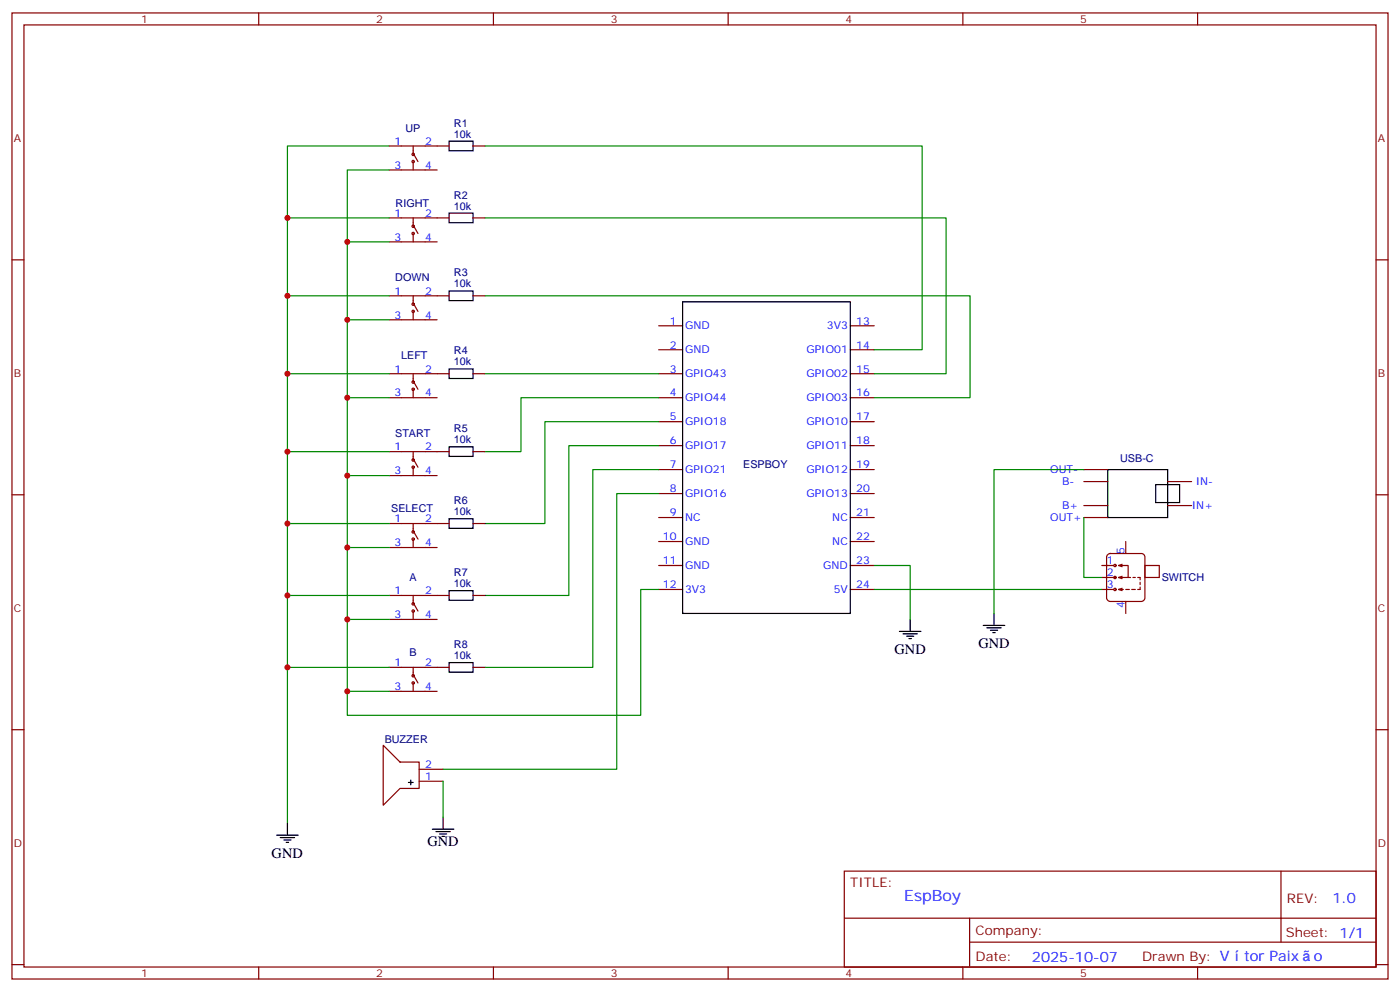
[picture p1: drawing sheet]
<svg xmlns="http://www.w3.org/2000/svg" width="412mm" height="292mm" viewBox="0 0 412 292" stroke-linecap="round" stroke-linejoin="round" font-family="sans-serif">
<g fill="none" stroke="#870000" stroke-width=".35">
<path d="M3.5 3.8h405.4v284.3h-405.4zM7.1 7.3h398.2v277.3h-398.2zM76.2 3.8v3.5M145.3 3.8v3.5M214.5 3.8v3.5M283.6 3.8v3.5M352.8 3.8v3.5M114.7 43h17.6M114.7 50h14.1M121.7 43v2.4M121.7 47.6v2.4M121.7 45.1l1.4 2.5"/>
<path d="M139.3 43h3.6M3.5 76.5h3.6M114.7 64.1h17.6M114.7 71.2h14.1M121.7 64.1v2.5M121.7 68.7v2.5M121.7 66.3l1.4 2.4M139.3 64.1h3.6M405.3 76.5h3.6M114.7 87.1h17.6M114.7 94.1h14.1M121.7 87.1v2.4"/>
<path d="M121.7 91.7v2.4M121.7 89.2l1.4 2.5M139.3 87.1h3.6M194 95.9h7.1M250.5 95.9h7M114.7 110h17.6M114.7 117.1h14.1M121.7 110v2.5M121.7 114.6v2.5M121.7 112.1l1.4 2.5M139.3 110h3.6M194 110h7.1"/>
<path d="M194 117.1h7.1M194 102.9h7.1M250.5 110h7M250.5 117.1h7M250.5 102.9h7M114.7 132.9h17.6M114.7 140h14.1M121.7 132.9v2.5M121.7 137.5v2.5M121.7 135l1.4 2.5M139.3 132.9h3.6M194 138.2h7.1"/>
<path d="M194 124.1h7.1M194 131.2h7.1M250.5 138.2h7M250.5 124.1h7M250.5 131.2h7M319.3 138.2h7M3.5 145.6h3.6M114.7 154.1h17.6M121.7 154.1v2.5M121.7 158.7v2.4M121.7 156.2l1.4 2.5M139.3 154.1h3.6"/>
<path d="M194 152.3h7.1M194 145.3h7.1M194 159.4h7.1M250.5 152.3h7M250.5 145.3h7M250.5 159.4h7M319.3 148.8h7M319.3 141.7h7M319.3 152.3h7M331.6 159.4v3.5M344 148.8h7M344 141.7h7"/>
<path d="M405.3 145.6h3.6M114.7 161.1h14.1M114.7 175.3h17.6M121.7 175.3v2.4M121.7 179.8v2.5M121.7 177.4l1.4 2.4M139.3 175.3h3.6M194 166.4h7.1M194 173.5h7.1M250.5 166.4h7M250.5 173.5h7M324.6 166.4h3.5"/>
<path d="M324.6 173.5h3.5M324.6 170h4.2M326.2 163.3l.8-.4h9.2l.9 .4 .2 .7v12l-.5 .8-.6 .2h-9.2l-.8-.5-.2-.5v-12zM329.5 166.4h2.8v3.6h-2.8M329.5 173.5h1.4M329.5 173.5l1.1 .3M329.5 170l1.1 .3M329.5 166.4l1.1 .4M330.6 173.1l-1.1 .4M330.6 169.6l-1.1 .4M330.6 166.1l-1.1 .3M331.6 173.5h1.1"/>
<path d="M331.6 177v3.6M332.3 170h.7M333.4 173.5h1M333.7 170h.7M335.1 170h.7v.7M335.8 172.8v.7h-.7M335.8 171.4v.7M337.3 166.4h4.2v3.6h-4.2zM114.7 182.3h14.1M114.7 196.4h17.6M121.7 196.4v2.5M121.7 198.5l1.4 2.5"/>
<path d="M139.3 196.4h3.6M3.5 214.8h3.6M112.9 219.4l4.9 4.9h5.7v7.8h-5.7l-4.9 4.9zM114.7 203.5h14.1M121.7 201v2.5M405.3 214.8h3.6M123.5 226.4h7M123.5 229.9h7M248.7 256.4h156.6v28.2h-156.6zM377.3 256.4v20.9M248.7 270.2h156.5M285.6 277.3h119.6"/>
<path d="M285.6 270.2v14.2M3.5 283.9h3.6M76.2 284.6v3.5M145.3 284.6v3.5M214.5 284.6v3.5M283.6 284.6v3.5M352.8 284.6v3.5M405.3 283.9h3.6"/>
<circle cx="121.7" cy="45.4" r=".35"/>
<circle cx="121.7" cy="47.6" r=".35"/>
<circle cx="121.7" cy="68.7" r=".35"/>
<circle cx="121.7" cy="66.6" r=".35"/>
<circle cx="121.7" cy="89.5" r=".35"/>
<circle cx="121.7" cy="91.7" r=".35"/>
<circle cx="121.7" cy="112.5" r=".35"/>
<circle cx="121.7" cy="114.6" r=".35"/>
<circle cx="121.7" cy="137.5" r=".35"/>
<circle cx="121.7" cy="135.4" r=".35"/>
<circle cx="121.7" cy="158.7" r=".35"/>
<circle cx="121.7" cy="156.6" r=".35"/>
<circle cx="121.7" cy="179.8" r=".35"/>
<circle cx="121.7" cy="177.7" r=".35"/>
<circle cx="328.4" cy="173.5" r=".35"/>
<circle cx="328.4" cy="170" r=".35"/>
<circle cx="328.4" cy="166.4" r=".35"/>
<circle cx="121.7" cy="198.9" r=".35"/>
<circle cx="121.7" cy="201" r=".35"/>
</g>
<g fill="none" stroke="#000" stroke-width=".35">
<path d="M132.3 41.6h7v2.8h-7zM132.3 62.7h7v2.8h-7zM132.3 85.7h7v2.8h-7zM201.1 88.8h49.4v91.8h-49.4zM132.3 108.6h7v2.8h-7zM132.3 131.5h7v2.8h-7zM326.3 138.2h17.7v14.1h-17.7zM132.3 152.7h7v2.8h-7zM340.4 142.6h7.1v5.3h-7.1zM132.3 173.8h7v2.9h-7zM132.3 195h7v2.8h-7zM264.9 185.8h6.4"/>
<path d="M266 186.5h4.2M267.1 187.3h2.1M267.8 188h.7M268.1 182.3v3.5M289.6 184.1h6.4M290.7 184.8h4.2M291.7 185.5h2.2M292.5 186.2h.7M292.8 180.6v3.5M120.3 230.3h1.4M121 229.6v1.4M81.5 245.8h6.3"/>
<path d="M82.5 246.5h4.3M83.6 247.2h2.1M84.3 247.9h.7M84.7 242.3v3.5M127.4 244.1h6.3M128.4 244.8h4.2M129.5 245.5h2.1M130.2 246.2h.7M130.5 240.5v3.6"/>
</g>
<g fill="none" stroke="#008700" stroke-width=".35">
<path d="M114.7 43h-30v199.3M114.7 50h-12.4v160.5h86.4v-37h5.3M142.9 43h128.7v59.9h-14.1M84.7 64.1h30M102.3 71.2h12.4M142.9 64.1h135.8v45.9h-21.2M84.7 87.1h30M102.3 94.1h12.4M142.9 87.1h142.9v30h-28.3M84.7 110h30M102.3 117.1h12.4M142.9 110h51.1"/>
<path d="M194 117.1h-40.5v15.8h-10.6M84.7 132.9h30M102.3 140h12.4M194 124.1h-33.5v30h-17.6M194 131.2h-26.4v44.1h-24.7M194 138.2h-19.4v58.2h-31.7M319.3 138.2h-26.5v42.4M84.7 154.1h30M194 145.3h-12.3v81.1h-51.2M319.3 152.3v17.7h5.3M84.7 175.3h30M102.3 161.1h12.4"/>
<path d="M257.5 166.4h10.6v15.9M257.5 173.5h67.1M84.7 196.4h30M102.3 182.3h12.4M102.3 203.5h12.4M130.5 229.9v10.6"/>
</g>
<g fill="#c00">
<circle cx="84.7" cy="64.1" r=".88"/>
<circle cx="84.7" cy="87.1" r=".88"/>
<circle cx="84.7" cy="110" r=".88"/>
<circle cx="84.7" cy="132.9" r=".88"/>
<circle cx="84.7" cy="154.1" r=".88"/>
<circle cx="84.7" cy="175.3" r=".88"/>
<circle cx="84.7" cy="196.4" r=".88"/>
<circle cx="102.3" cy="71.2" r=".88"/>
<circle cx="102.3" cy="94.1" r=".88"/>
<circle cx="102.3" cy="117.1" r=".88"/>
<circle cx="102.3" cy="140" r=".88"/>
<circle cx="102.3" cy="161.1" r=".88"/>
<circle cx="102.3" cy="182.3" r=".88"/>
<circle cx="102.3" cy="203.5" r=".88"/>
</g>
<text font-size="4.6" fill="#00f" x="266.3" y="265.2">EspBoy</text>
<g font-size="4.2">
<text x="288.2" y="190.8">GND</text>
<text x="263.5" y="192.6">GND</text>
<text x="125.9" y="249">GND</text>
<text x="80" y="252.5">GND</text>
</g>
<g font-size="4.2" fill="#00f">
<text x="392.5" y="265.7">1.0</text>
<text x="304" y="283">2025-10-07</text>
<text x="366.5" y="282.9">tor Paix</text>
<text x="387" y="282.9">o</text>
</g>
<g font-size="3.9" fill="#800">
<text x="250.5" y="261">TITLE:</text>
<text x="379.1" y="265.7">REV:</text>
<text x="287.4" y="275.2">Company:</text>
<text x="378.7" y="275.8">Sheet: 1/1</text>
<text x="287.4" y="282.9">Date:</text>
<text x="336.4" y="282.9">Drawn By: V</text>
</g>
<g font-size="3.2" fill="#800">
<text x="41.6" y="6.8">1</text>
<text x="110.8" y="6.8">2</text>
<text x="179.9" y="6.8">3</text>
<text x="249.1" y="6.8">4</text>
<text x="318.2" y="6.8">5</text>
<text x="4.1" y="41.9">A</text>
<text x="405.9" y="41.9">A</text>
<text x="4.1" y="111.1">B</text>
<text x="405.9" y="111.1">B</text>
<text x="4.1" y="180.2">C</text>
<text x="405.9" y="180.2">C</text>
<text x="4.1" y="249.3">D</text>
<text x="405.9" y="249.3">D</text>
<text x="41.6" y="287.6">1</text>
<text x="110.8" y="287.6">2</text>
<text x="179.9" y="287.6">3</text>
<text x="249.1" y="287.6">4</text>
<text x="318.2" y="287.6">5</text>
</g>
<g font-size="3.2" fill="#000080">
<text x="119.4" y="38.7">UP</text>
<text x="133.7" y="40.5">10k</text>
<text x="133.7" y="37.3">R1</text>
<text x="133.7" y="58.4">R2</text>
<text x="116.5" y="60.8">RIGHT</text>
<text x="133.7" y="61.7">10k</text>
<text x="116.5" y="82.8">DOWN</text>
<text x="133.7" y="81.4">R3</text>
<text x="133.7" y="84.6">10k</text>
<text x="118.2" y="105.6">LEFT</text>
<text x="133.7" y="107.5">10k</text>
<text x="133.7" y="104.3">R4</text>
<text x="116.4" y="128.7">START</text>
<text x="133.7" y="130.5">10k</text>
<text x="133.7" y="127.2">R5</text>
<text x="218.9" y="137.6">ESPBOY</text>
<text x="330" y="135.8">USB-C</text>
<text x="133.7" y="148.4">R6</text>
<text x="115.3" y="150.7">SELECT</text>
<text x="133.7" y="151.6">10k</text>
<text x="120.6" y="171">A</text>
<text x="133.7" y="172.8">10k</text>
<text x="133.7" y="169.6">R7</text>
<text x="342.2" y="171.1">SWITCH</text>
<text x="133.7" y="190.7">R8</text>
<text x="120.6" y="193.1">B</text>
<text x="133.7" y="194">10k</text>
<text x="113.3" y="218.7">BUZZER</text>
</g>
<g font-size="3.2" fill="#00f">
<text x="116.2" y="42.6">1</text>
<text x="125.2" y="42.6">2</text>
<text x="116.2" y="49.7">3</text>
<text x="125.2" y="49.7">4</text>
<text x="116.2" y="63.8">1</text>
<text x="125.2" y="63.8">2</text>
<text x="116.2" y="70.8">3</text>
<text x="125.2" y="70.8">4</text>
<text x="116.2" y="86.7">1</text>
<text x="125.2" y="86.7">2</text>
<text x="116.2" y="93.8">3</text>
<text x="125.2" y="93.8">4</text>
<text x="197.3" y="95.5">1</text>
<text x="252.2" y="95.5">13</text>
<text x="201.8" y="96.9">GND</text>
<text x="243.6" y="96.9">3V3</text>
<text x="197.3" y="102.6">2</text>
<text x="201.8" y="104">GND</text>
<text x="237.5" y="104">GPIO01</text>
<text x="252.2" y="102.6">14</text>
<text x="116.2" y="109.6">1</text>
<text x="125.2" y="109.6">2</text>
<text x="197.3" y="109.6">3</text>
<text x="201.8" y="111.1">GPIO43</text>
<text x="237.5" y="111.1">GPIO02</text>
<text x="252.2" y="109.6">15</text>
<text x="116.2" y="116.7">3</text>
<text x="125.2" y="116.7">4</text>
<text x="197.3" y="116.7">4</text>
<text x="201.8" y="118.1">GPIO44</text>
<text x="237.5" y="118.1">GPIO03</text>
<text x="252.2" y="116.7">16</text>
<text x="197.3" y="123.8">5</text>
<text x="201.8" y="125.2">GPIO18</text>
<text x="237.5" y="125.2">GPIO10</text>
<text x="252.2" y="123.8">17</text>
<text x="197.3" y="130.8">6</text>
<text x="252.2" y="130.8">18</text>
<text x="116.2" y="132.6">1</text>
<text x="125.2" y="132.6">2</text>
<text x="197.3" y="137.9">7</text>
<text x="201.8" y="132.2">GPIO17</text>
<text x="237.5" y="132.2">GPIO11</text>
<text x="252.2" y="137.9">19</text>
<text x="116.2" y="139.6">3</text>
<text x="125.2" y="139.6">4</text>
<text x="201.8" y="139.3">GPIO21</text>
<text x="237.5" y="139.3">GPIO12</text>
<text x="309.4" y="139.3">OUT-</text>
<text x="312.9" y="142.8">B-</text>
<text x="352.2" y="142.8">IN-</text>
<text x="197.3" y="144.9">8</text>
<text x="201.8" y="146.3">GPIO16</text>
<text x="237.5" y="146.3">GPIO13</text>
<text x="252.2" y="144.9">20</text>
<text x="312.9" y="149.9">B+</text>
<text x="351.1" y="149.9">IN+</text>
<text x="116.2" y="153.7">1</text>
<text x="125.2" y="153.7">2</text>
<text x="197.3" y="152">9</text>
<text x="201.8" y="153.4">NC</text>
<text x="245.2" y="153.4">NC</text>
<text x="252.2" y="152">21</text>
<text x="309.4" y="153.4">OUT+</text>
<text x="116.2" y="160.8">3</text>
<text x="125.2" y="160.8">4</text>
<text x="195.3" y="159">10</text>
<text x="201.8" y="160.4">GND</text>
<text x="245.2" y="160.4">NC</text>
<text x="252.2" y="159">22</text>
<text x="195.3" y="166.1">11</text>
<text x="201.8" y="167.5">GND</text>
<text x="242.5" y="167.5">GND</text>
<text x="252.2" y="166.1">23</text>
<text x="326.1" y="166.1">1</text>
<text x="331.3" y="162.9" transform="rotate(-90 331.3 162.9)">5</text>
<text x="195.3" y="173.1">12</text>
<text x="252.2" y="173.1">24</text>
<text x="326.1" y="173.1">3</text>
<text x="326.1" y="169.6">2</text>
<text x="116.2" y="174.9">1</text>
<text x="125.2" y="174.9">2</text>
<text x="201.8" y="174.6">3V3</text>
<text x="245.6" y="174.6">5V</text>
<text x="331.3" y="179" transform="rotate(-90 331.3 179)">4</text>
<text x="116.2" y="182">3</text>
<text x="125.2" y="182">4</text>
<text x="116.2" y="196.1">1</text>
<text x="125.2" y="196.1">2</text>
<text x="116.2" y="203.1">3</text>
<text x="125.2" y="203.1">4</text>
<text x="125.2" y="226.1">2</text>
<text x="125.2" y="229.6">1</text>
</g>
</svg>
